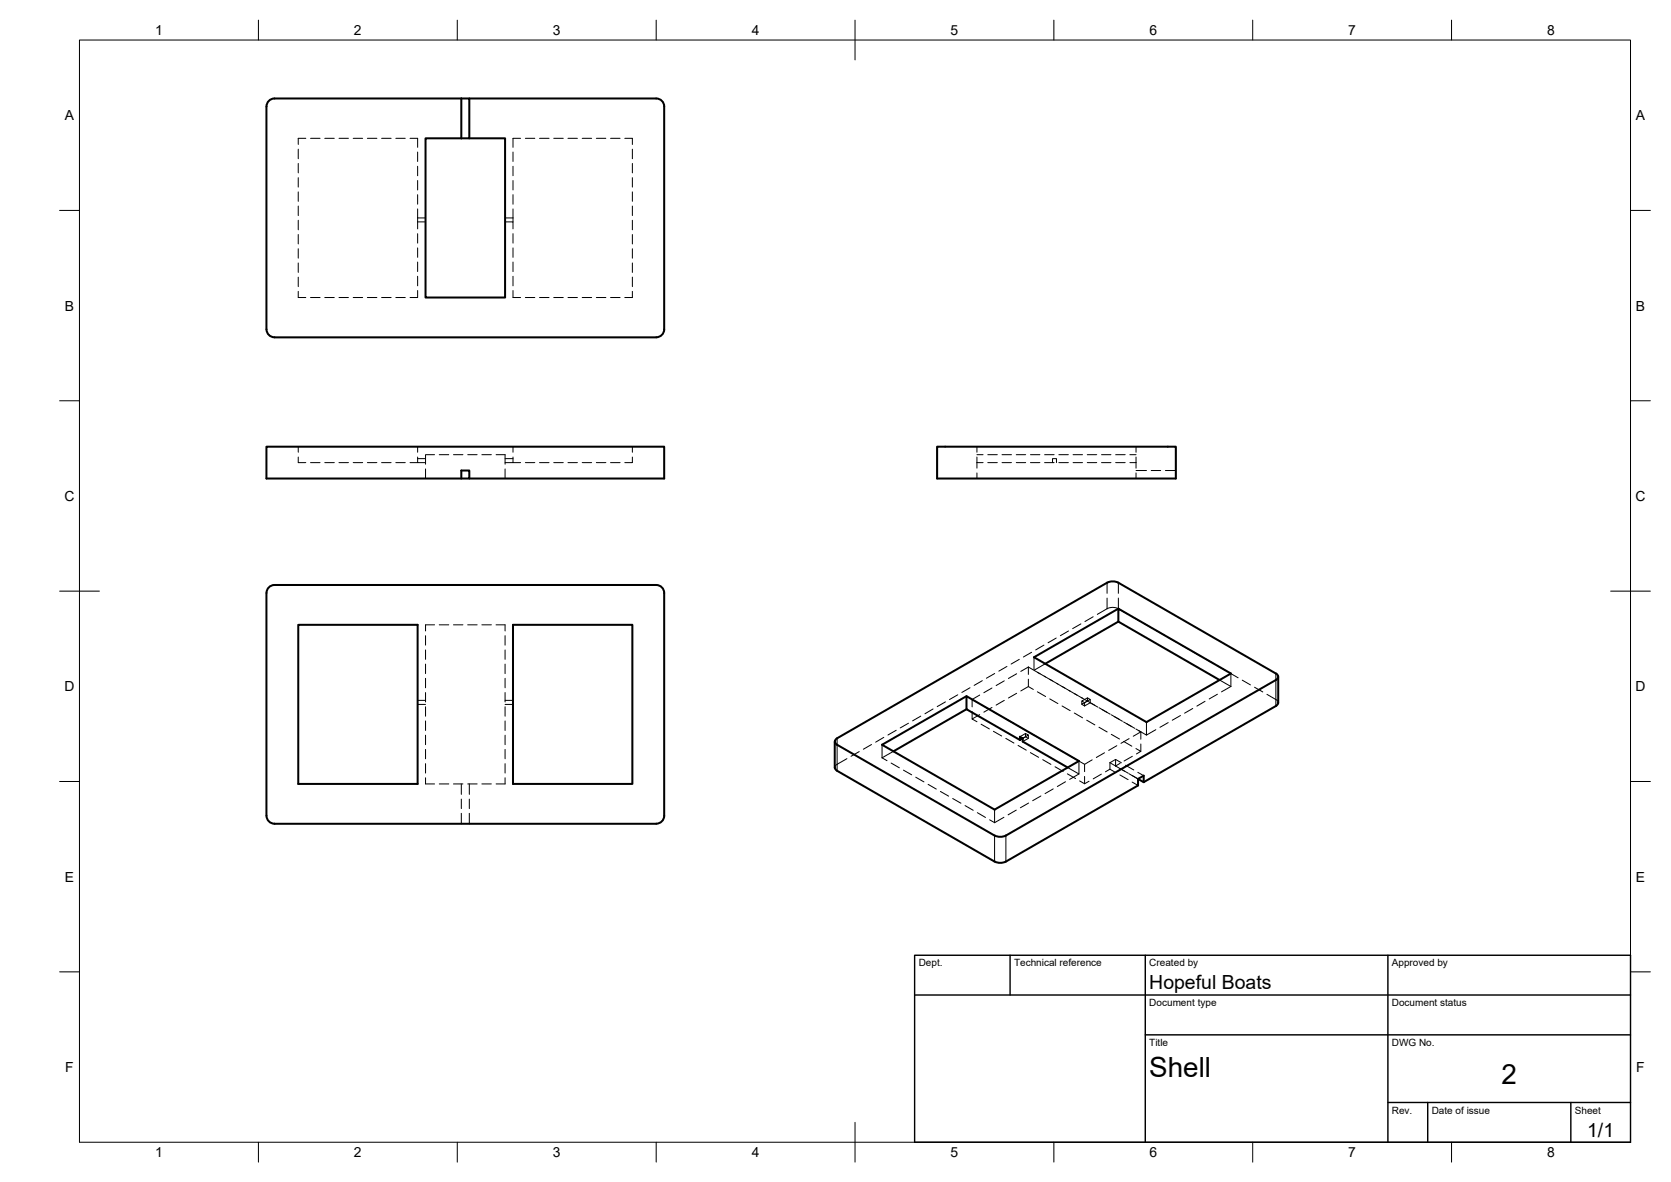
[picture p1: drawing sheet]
<svg xmlns="http://www.w3.org/2000/svg" width="420mm" height="297mm" viewBox="0 0 420 297" stroke-linecap="round" stroke-linejoin="round" font-family="sans-serif">
<!-- layer: Visible -->
<g fill="none" stroke="#000" stroke-width=".51">
<path d="M116 24.8h2v10h-2M116 34.8h-9v40h20v-40h-9M116 24.8h-47a2 2 0 0 0-2 2v56a2.04 2.04 0 0 0 2 2M116 24.8v10M118 24.8h47a2 2 0 0 1 2 2v56a2 2 0 0 1-2 2M69 84.8h96M235.6 112.3h60.1v8h-60.1zM116 120.3v-2.1h2v2.1h-51v-8h100v8h-49M67 149v56a2 2 0 0 0 2 2h96a2.04 2.04 0 0 0 2-2v-56M67 149a2 2 0 0 1 2-2h96a2 2 0 0 1 2 2M75 157h30v40h-30zM129 157h30v40h-30z"/>
<path d="M278.4 146.4l-67.9 39.1M278.4 146.4l1.4-.3 1.4 .3M281.2 153l-21.2 12.2 28.3 16.3 21.2-12.2-28.3-16.3v3.2M281.2 156.2l-18.4 10.6M281.2 156.2l25.4 14.7M281.2 146.4l39.6 22.9M243 174.9l-21.2 12.3 28.3 16.3 21.2-12.3-28.3-16.3v3.3l13.5 7.8M243 178.2l-18.4 10.6M320.8 170.9l-67.9 39.1-1.4 .3-1.4-.3M320.8 177.4l-33.2 19.2M320.8 169.2a.86 .86 0 0 1 .6 .8 .86 .86 0 0 1-.6 .9M321.4 170.1v6.5l-.2 .4-.4 .4"/>
<path d="M209.9 186.4v6.5l.2 .4 .4 .4M210.5 193.7l39.6 22.8M210.5 187.2l39.6 22.8M210.5 185.5a.86 .86 0 0 0-.6 .8 .86 .86 0 0 0 .6 .9M257.2 185.6l-.7-.4v.8M257.2 185.6l-.7 .4M257.2 185.6v.8l11.3 6.5M286.2 195.7v1.7l-33.3 19.1-1.4 .3-1.4-.3M286.2 195.8l1.4 .8M286.2 195.7l1.4-.8v1.7"/>
</g>
<!-- layer: Hidden -->
<g fill="none" stroke="#000" stroke-width=".25">
<path d="M75 37.5v2.4M76.9 34.8h-1.9v1.5M78.1 34.8h2.4M81.7 34.8h2.4M85.2 34.8h2.4M88.8 34.8h2.4M92.4 34.8h2.4M95.9 34.8h2.4M99.5 34.8h2.4M103.1 34.8h1.9v2.2M105 38.2v2.4M129 38.2v2.4"/>
<path d="M130.9 34.8h-1.9v2.2M132.1 34.8h2.4M135.7 34.8h2.3M139.2 34.8h2.4M142.8 34.8h2.4M146.4 34.8h2.4M149.9 34.8h2.4M153.5 34.8h2.4M157.1 34.8h1.9v1.5M159 37.5v2.4M75 41.1v2.3M75 44.6v2.4"/>
<path d="M75 48.2v2.4M75 51.8v2.4M75 55.4v2.3M75 58.9v2.4M105 41.8v2.4M105 45.4v2.3M105 48.9v2.4M105 52.5v5M105 58.7v2.4M105 55.8h2M105 54.8h2M127 55.8h2v1.7"/>
<path d="M127 54.8h2M129 41.8v2.4M129 45.4v2.3M129 48.9v2.4M129 52.5v3.3M129 58.7v2.4M159 41.1v2.3M159 44.6v2.4M159 48.2v2.4M159 51.8v2.4M159 55.4v2.3M159 58.9v2.4"/>
<path d="M75 62.5v2.4M75 66.1v2.4M75 69.6v2.4M75 73.2v1.6h1.9M78.1 74.8h2.4M81.7 74.8h2.4M85.2 74.8h2.4M88.8 74.8h2.4M92.4 74.8h2.4M95.9 74.8h2.4M99.5 74.8h2.4M105 62.3v2.4"/>
<path d="M105 65.9v2.3M105 69.4v2.4M105 73v1.8h-1.9M129 62.3v2.4M129 65.9v2.3M129 69.4v2.4M129 73v1.8h1.9M132.1 74.8h2.4M135.7 74.8h2.3M139.2 74.8h2.4M142.8 74.8h2.4M146.4 74.8h2.4"/>
<path d="M149.9 74.8h2.4M153.5 74.8h2.4M159 62.5v2.4M159 66.1v2.4M159 69.6v2.4M159 73.2v1.6h-1.9M75 114.9v1.4h1.9M75 112.3v1.4M78.1 116.3h2.4M81.7 116.3h2.4M85.2 116.3h2.4M88.8 116.3h2.4"/>
<path d="M92.4 116.3h2.4M95.9 116.3h2.4M99.5 116.3h2.4M103.1 116.3h3.9M105 115.3h2M105 112.3v1.4M105 114.9v1.4M107 117.8v2.5M109.3 114.3h-2.3v2.4M110.4 114.3h2.4M114 114.3h2.4M117.6 114.3h2.4"/>
<path d="M121.2 114.3h2.3M124.7 114.3h2.3v2.4M127 117.8v2.5M127 115.3h2M127 116.3h3.9M129 112.3v1.4M129 114.9v1.4M132.1 116.3h2.4M135.7 116.3h2.3M139.2 116.3h2.4M142.8 116.3h2.4M146.4 116.3h2.4"/>
<path d="M149.9 116.3h2.4M153.5 116.3h2.4M159 114.9v1.4h-1.9M159 112.3v1.4M245.6 114.3h1.6M245.6 116.3h1.6M245.6 112.3v1.4M245.6 114.9v2.8M245.6 118.9v1.4M248.4 114.3h2.4M248.4 116.3h2.4M251.9 114.3h2.4"/>
<path d="M251.9 116.3h2.4M255.5 114.3h2.4M255.5 116.3h2.4M259.1 114.3h2.4M259.1 116.3h2.4M262.7 114.3h2.3M262.7 116.3h2.3M264.6 116.3v-1h1v1M266.2 114.3h2.4M266.2 116.3h2.4M269.8 114.3h2.4M269.8 116.3h2.4"/>
<path d="M273.4 114.3h2.4M273.4 116.3h2.4M277 114.3h2.3M277 116.3h2.3M280.5 114.3h2.4M280.5 116.3h2.4M284.1 114.3h1.5M284.1 116.3h1.5M285.6 118.2h2.7M285.6 112.3v1.4M285.6 114.9v2.8M285.6 118.9v1.4"/>
<path d="M289.5 118.2h2.3M293 118.2h2.7M107 159.8v2.3M109.3 157h-2.3v1.6M110.4 157h2.4M114 157h2.4M117.6 157h2.4M121.2 157h2.3M124.7 157h2.3v1.6M127 159.8v2.3M268.7 158.6l-2.1 1.2M271.8 156.8l-2.1 1.2"/>
<path d="M274.9 155l-2.1 1.2M283.5 154.3l-2.3-1.3a3.1 3.1 0 0 0-2.8 0l-2.5 1.4M284.5 154.9l2.1 1.2M287.6 156.7l2 1.1M290.7 158.4l2.1 1.2M105 177h2M105 176h2M107 163.3v2.4M107 166.9v2.4M107 170.5v2.4M107 174v2.4M107 177.6v2.4"/>
<path d="M127 163.3v2.4M127 166.9v2.4M127 170.5v2.4M127 174v2.4M127 177.6v2.4M127 177h2M127 176h2M231.5 180l-2 1.2M234.6 178.2l-2 1.2M237.7 176.4l-2.1 1.2M240.8 174.6l-2.1 1.2M243.9 172.8l-2 1.2"/>
<path d="M244.4 178.8v1.9M245.7 176.5l-1.3-.7v1.8M246.3 179.6l-1.9 1.1 1.3 .7M246.3 174.7l-1.9 1.1M246.7 177.1l2.1 1.2M247 171.1l-2.1 1.1M249.4 177.8l-2 1.2M249.4 172.9l-2 1.2M249.8 178.9l2.1 1.2M250.1 169.3l-2.1 1.1M252.5 176l-2 1.2M252.5 171.1l-2 1.2"/>
<path d="M253.2 167.5l-2.1 1.2M255.6 174.2l-2 1.2M255.6 169.3l-2 1.2M256.3 165.7l-2.1 1.2M258.6 167.6l1.2 .7M258.6 167.6v1.9M258.6 170.7v1.8M258.6 167.6l-1.9 1.1M259.4 163.9l-2.1 1.2M259.8 173.3l-1.2-.8-1.9 1.1M260 165.2v3.3l1.5 .8M260.8 173.8l2.1 1.2"/>
<path d="M260.8 168.9l3.8 2.2M262.5 162.1l-2.1 1.2M262.8 166.8l-2.8 1.7M263.9 175.6l2.1 1.2M263.9 170.7l2.1 1.2M265.6 160.3l-2.1 1.2M265.7 171.7l2 1.2M267 177.4l2.1 1.2M267 172.5l2.1 1.2M268.8 173.5l2 1.2M270.1 179.2l2.1 1.2M270.1 174.3l2.1 1.2"/>
<path d="M271.9 175.3l1.5 .9M272 176.2l1.4-.8 .7 .4-1.4 .8zM272 177l.7 .4M272.7 176.6v.8M273.2 176.1l2.8 1.6M273.4 175.4v.8l-1.4 .8v-.8M274.1 175.8v.8l-1.4 .8M276.3 177.8l2.1 1.2M277.1 178.3l2 1.2M279.4 179.6l2.8 1.7M293.8 160.2l2 1.2M296.8 179.8l-2.1 1.2"/>
<path d="M296.9 162l2 1.2M299.9 178l-2 1.2M300 163.8l2 1.2M303 176.2l-2.1 1.2M303.1 165.6l2 1.2M306.1 174.5l-2.1 1.1M306.2 167.4l2 1.1M306.6 170.9l2.9 1.6M309.3 169.1l2 1.2M309.5 172.5l-2.4 1.4M309.5 169.3v3.2M312.4 170.9l2 1.2"/>
<path d="M315.4 172.7l2.1 1.2M318.6 174.5l2.5 1.5 .3 .6M107 181.2v2.4M107 184.7v2.4M107 188.3v2.4M107 191.9v2.4M107 195.5v1.5h2.3M110.4 197h2.4M114 197h2.4M116 197v2.6M117.6 197h2.4M118 197v2.6"/>
<path d="M121.2 197h2.3M127 181.2v2.4M127 184.7v2.4M127 188.3v2.4M127 191.9v2.4M127 195.5v1.5h-2.3M213 190.7l-2.7 1.5-.4 .7M216 188.9l-2 1.2M219.1 187.1l-2 1.2M221.8 190.4l1.2 .8M221.8 187.2v3.2M222.2 185.3l-2 1.2"/>
<path d="M224.1 191.8l2 1.1M224.6 188.8l-2.8 1.6M225.3 183.5l-2 1.2M227.2 193.5l2 1.2M228.4 181.7l-2 1.2M230.3 195.3l2 1.2M233.4 197.1l2 1.2M236.5 198.9l2 1.2M246.7 182l2.1 1.2M249.8 183.8l2.1 1.2M252.9 185.6l2.1 1.1M252.9 180.6l2.1 1.2"/>
<path d="M256 187.3l2 1.2M256 182.4l2 1.2M257.9 184.3l.7 .4-1.4 .9 .7-.4M257.9 184.3l-1.4 .9M257.9 184.3v.9M257.9 185.2l.7 .4M258.6 184.7v.9l-1.4 .8M259.1 189.1l2.1 1.2M259.1 184.2l2.1 1.2M262.2 190.9l2 1.2M262.2 186l2 1.2M264.8 198.3l-2 1.1"/>
<path d="M265.3 192.7l2 1.2M265.3 187.8l2 1.2M267.9 196.5l-2 1.2M268.4 194.5l2 1.2M268.4 189.6l2 1.2M271.3 191.2v3.3l-2.8-1.6M271.3 194.5l-2.4 1.4M271.5 196.2l1.2 .8 1.1-.7M271.5 191.4l1.2 .7M272.7 195.1v1.9M273.2 181l2.1 1.2M274.6 191l-1.9 1.1v1.8"/>
<path d="M276.3 182.8l2.1 1.1M276.9 194.5l-2 1.2M277.7 189.2l-2 1.2M279.1 191.7l1.4-.9 1.5 .9M279.1 191.7v1.6M279.1 191.7l3.7 2.1M279.1 193.3l1.4 .8M279.1 193.3l-1.1 .7M279.4 184.5l2.1 1.2M280.5 190.8v1.7l1.1-.7M280.8 187.4l-2 1.2M281.6 193.1l2.1 1.2"/>
<path d="M281.6 194.7l2.1 1.2M282.5 186.3l2.1 1.2M282.5 181.4l2.1 1.2M283 192.3l2.1 1.2M283.3 181.8l2 1.2M283.8 194.4l2.4 1.3-1.5-.8M283.9 185.6l-2 1.2M284.7 196.5l1.5 .9M284.7 190.1l-2.1 1.1M285.6 188.1l1.3 .7-1.2 .7M285.6 183.2l1.3 .7M286.1 194.1l1.5 .8"/>
<path d="M286.9 183.9l-2 1.1M286.9 183.9v1.9M286.9 187v1.8M288.3 181.5v3.2l-1.9-1.1M290.6 183.4l-2.3 1.3M293.7 181.6l-2 1.2M116 200.8v2.4M116 204.4v2.6M118 200.8v2.4M118 204.4v2.6M239.5 200.7l2.1 1.2M242.7 202.4l2 1.2"/>
<path d="M245.7 204.2l2.1 1.2M248.8 206l1.3 .7M250.1 203.5v3.2M252.4 205.4l-2.3 1.3M255.5 203.6l-2 1.2M258.6 201.8l-2 1.2M261.7 200l-2 1.2"/>
</g>
<!-- layer: Visible Narrow -->
<path d="M320.8 170.9v6.5M210.5 187.2v6.5M250.1 210v6.5M252.9 210v6.5" fill="none" stroke="#000" stroke-width=".25"/>
<!-- layer: Hidden Narrow -->
<path d="M278.4 146.4v2.7M278.4 150.3v2.7M281.2 146.4v2.7M281.2 150.3v2.7M320.8 169.3v1.6M210.5 185.5v1.7" fill="none" stroke="#000" stroke-width=".25"/>
<!-- layer: BORDER -->
<g fill="none" stroke="#000" stroke-width=".25">
<path d="M20 10.1h390v276.9h-390zM65 5.1v5M115 5.1v5M165 5.1v5M215 5.1v10M265 5.1v5M315 5.1v5M365 5.1v5M15 52.9h5M410 52.9h5M15 100.7h5M410 100.7h5"/>
<path d="M15 148.6h10M405 148.6h10M15 196.4h5M410 196.4h5M15 244.2h5M410 244.2h5M65 287v5M115 287v5M165 287v5M215 282.1v9.9M265 287v5M315 287v5"/>
<path d="M365 287v5"/>
</g>
<!-- layer: TITLEBLOCK -->
<path d="M230 240.1h180v46.9h-180zM230 250h180M254 240.1v9.9M288 240.1v46.9M349 240.1v46.9M288 260.1h122M349 277.1h61M359 277.1v9.9M395 277.1v9.9" fill="none" stroke="#000" stroke-width=".36"/>
<g font-size="7">
<text x="289" y="270.6">Shell</text>
<text x="377.5" y="272.3">2</text>
</g>
<g font-size="4.9">
<text x="289" y="248.5">Hopeful Boats</text>
<text x="399.1" y="285.7">1/1</text>
</g>
<g font-size="3.5">
<text x="39" y="8.8">1</text>
<text x="89" y="8.8">2</text>
<text x="139" y="8.8">3</text>
<text x="189" y="8.8">4</text>
<text x="239" y="8.8">5</text>
<text x="289" y="8.8">6</text>
<text x="339" y="8.8">7</text>
<text x="389" y="8.8">8</text>
<text x="16.3" y="30.2">A</text>
<text x="411.3" y="30.2">A</text>
<text x="16.3" y="78">B</text>
<text x="411.3" y="78">B</text>
<text x="16.2" y="125.9">C</text>
<text x="411.2" y="125.9">C</text>
<text x="16.2" y="173.7">D</text>
<text x="411.2" y="173.7">D</text>
<text x="16.3" y="221.6">E</text>
<text x="411.3" y="221.6">E</text>
<text x="16.4" y="269.4">F</text>
<text x="411.4" y="269.4">F</text>
<text x="39" y="290.8">1</text>
<text x="89" y="290.8">2</text>
<text x="139" y="290.8">3</text>
<text x="189" y="290.8">4</text>
<text x="239" y="290.8">5</text>
<text x="289" y="290.8">6</text>
<text x="339" y="290.8">7</text>
<text x="389" y="290.8">8</text>
</g>
<g font-size="2.5">
<text x="231" y="242.9">Dept.</text>
<text x="255" y="242.9">Technical reference</text>
<text x="289" y="242.9">Created by</text>
<text x="350" y="242.9">Approved by</text>
<text x="289" y="252.8">Document type</text>
<text x="350" y="252.8">Document status</text>
<text x="289" y="262.9">Title</text>
<text x="350" y="262.9">DWG No.</text>
<text x="350" y="279.9">Rev.</text>
<text x="360" y="279.9">Date of issue</text>
<text x="396" y="279.9">Sheet</text>
</g>
</svg>
